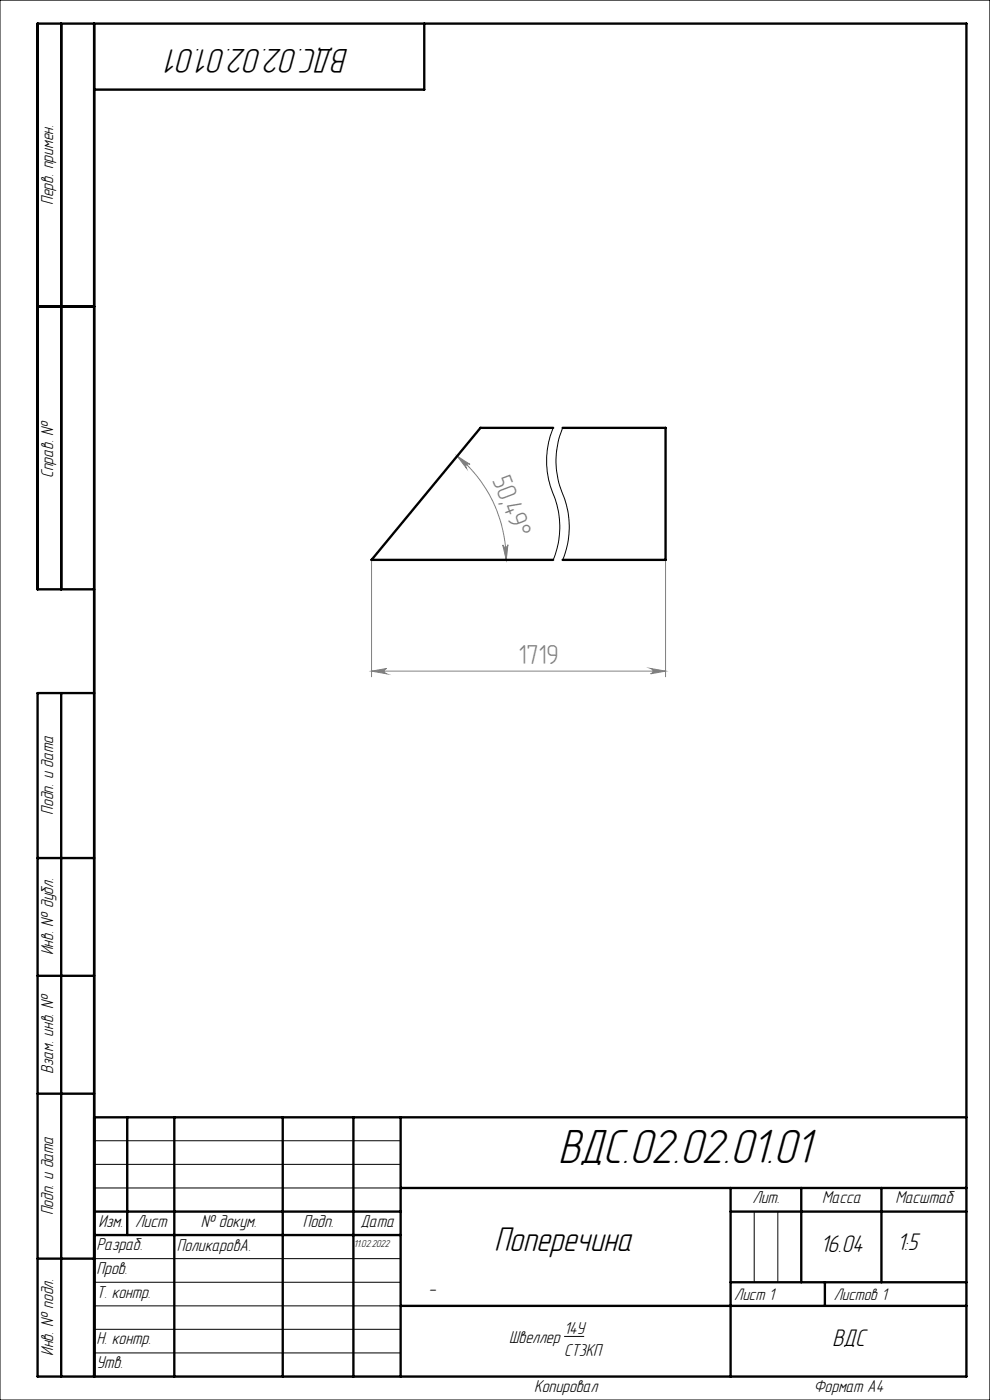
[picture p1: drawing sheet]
<svg xmlns="http://www.w3.org/2000/svg" width="210mm" height="297mm" viewBox="0 0 210 297" stroke-linecap="round" stroke-linejoin="round" font-family="sans-serif">
<g fill="none" stroke="#000" stroke-width=".21">
<path d="M0 0h210v297h-210zM117.3 90.8a18.8 18.8 0 0 0 .5 15.1 18.2 18.2 0 0 1-.5 12.9M119.3 90.8a18.4 18.4 0 0 0 .5 15.1 18.2 18.2 0 0 1-.5 12.9M20 242h65M20 247h65M20 252h65M160 257v15M165 257v15M20 267h65M20 272h65M20 277h65M20 282h65"/>
<path d="M20 287h65M119.7 283.5h4.2"/>
</g>
<path d="M97 96.8l2.7 1.7a.55 .55 0 0 0-.7 .1 .55 .55 0 0 0 0 .7zM97 96.8a28.4 28.4 0 0 1 10.4 22M78.8 118.8v24.8M106.6 115.6a.55 .55 0 0 0 .6 .5 .55 .55 0 0 0 .5-.5l-.3 3.2zM141.2 118.8v24.8M78.8 142.4h62.4M78.8 142.4l3.2-.6a.57 .57 0 0 0-.5 .6 .57 .57 0 0 0 .5 .5zM138 141.8l3.2 .6-3.2 .5a.57 .57 0 0 0 .5-.5 .57 .57 0 0 0-.5-.6z" fill="none" stroke="#808080" stroke-width=".21"/>
<g fill="none" stroke="#000" stroke-width=".5">
<path d="M13 5v120M20 5v287M90 5v14h-70M8 65h12M20 125h-12v-120h197v287h-197v-145h12M13 147v145M8 182h12M8 207h12M8 232h12M20 237h185M27 237v25M37 237v55"/>
<path d="M60 237v55M75 237v55M85 237v55M20 257h65M85 252h120M155 252v40M155 257h50M170 252v20M187 252v20M8 267h12M20 262h65M85 277h120"/>
<path d="M155 272h50M175 272v5"/>
</g>
<g fill="#808080">
<path d="M106.6 115.6a.55 .55 0 0 0 .6 .5 .55 .55 0 0 0 .5-.5l-.3 3.2zM97 96.8l2.7 1.7a.55 .55 0 0 0-.7 .1 .55 .55 0 0 0 0 .7z"/>
<path d="M138 141.8l3.2 .6-3.2 .5a.57 .57 0 0 0 .5-.5 .57 .57 0 0 0-.5-.6zM78.8 142.4l3.2-.6a.57 .57 0 0 0-.5 .6 .57 .57 0 0 0 .5 .5z"/>
</g>
<path d="M117.3 90.8h-15.4l-23.1 28h38.5M119.3 90.8h21.9v28h-21.9" fill="none" stroke="#000" stroke-width=".5"/>
<text font-size="10.5" x="118.3" y="246.7">ВДС.02.02.01.01</text>
<g font-size="7.5">
<text x="74" y="10.5" transform="rotate(-180 74 10.5)">ВДС.02.02.01.01</text>
<text x="104.8" y="265.3">Поперечина</text>
</g>
<g font-size="5.8" fill="#808080">
<text x="104.4" y="101.8" transform="rotate(69 104.4 101.8)">50,49°</text>
<text x="110" y="141">1719</text>
</g>
<g font-size="5.3">
<text x="174" y="265.6">16.04</text>
<text x="190.3" y="265.2">1:5</text>
<text x="176.6" y="285.6">ВДС</text>
</g>
<text font-size="4.4" x="90.9" y="274.7">-</text>
<g font-size="3.8">
<text x="11.3" y="43.5" transform="rotate(-90 11.3 43.5)">Перв. примен.</text>
<text x="11.3" y="101.4" transform="rotate(-90 11.3 101.4)">Справ. №</text>
<text x="11.3" y="172.8" transform="rotate(-90 11.3 172.8)">Подп. и дата</text>
<text x="11.3" y="202.7" transform="rotate(-90 11.3 202.7)">Инв. № дубл.</text>
<text x="11.3" y="227.8" transform="rotate(-90 11.3 227.8)">Взам. инв. №</text>
<text x="11.3" y="257.9" transform="rotate(-90 11.3 257.9)">Подп. и дата</text>
<text x="159.6" y="255.3">Лит.</text>
<text x="174.4" y="255.3">Масса</text>
<text x="189.9" y="255.3">Масштаб</text>
<text x="20.9" y="260.3">Изм.</text>
<text x="28.7" y="260.2">Лист</text>
<text x="42.6" y="260.2">№ докум.</text>
<text x="64.2" y="260.2">Подп.</text>
<text x="76.5" y="260.2">Дата</text>
<text x="20.5" y="265.3">Разраб.</text>
<text x="37.5" y="265.4">ПоликаровА.</text>
<text x="20.5" y="275.3">Т. контр.</text>
<text x="20.5" y="270.3">Пров.</text>
<text x="11.3" y="287.7" transform="rotate(-90 11.3 287.7)">Инв. № подл.</text>
<text x="20.5" y="285.2">Н. контр.</text>
<text x="108" y="284.9">Швеллер</text>
<text x="119.7" y="283.1">14У</text>
<text x="119.7" y="287.7">СТ3КП</text>
<text x="20.5" y="290.3">Утв.</text>
<text x="113.3" y="295.3">Копировал</text>
<text x="172.6" y="295.3">Формат А4</text>
</g>
<g font-size="3.7">
<text x="155.7" y="275.8">Лист 1</text>
<text x="176.9" y="275.8">Листов 1</text>
</g>
<text font-size="2.2" x="75.1" y="264.6">11.02.2022</text>
</svg>
